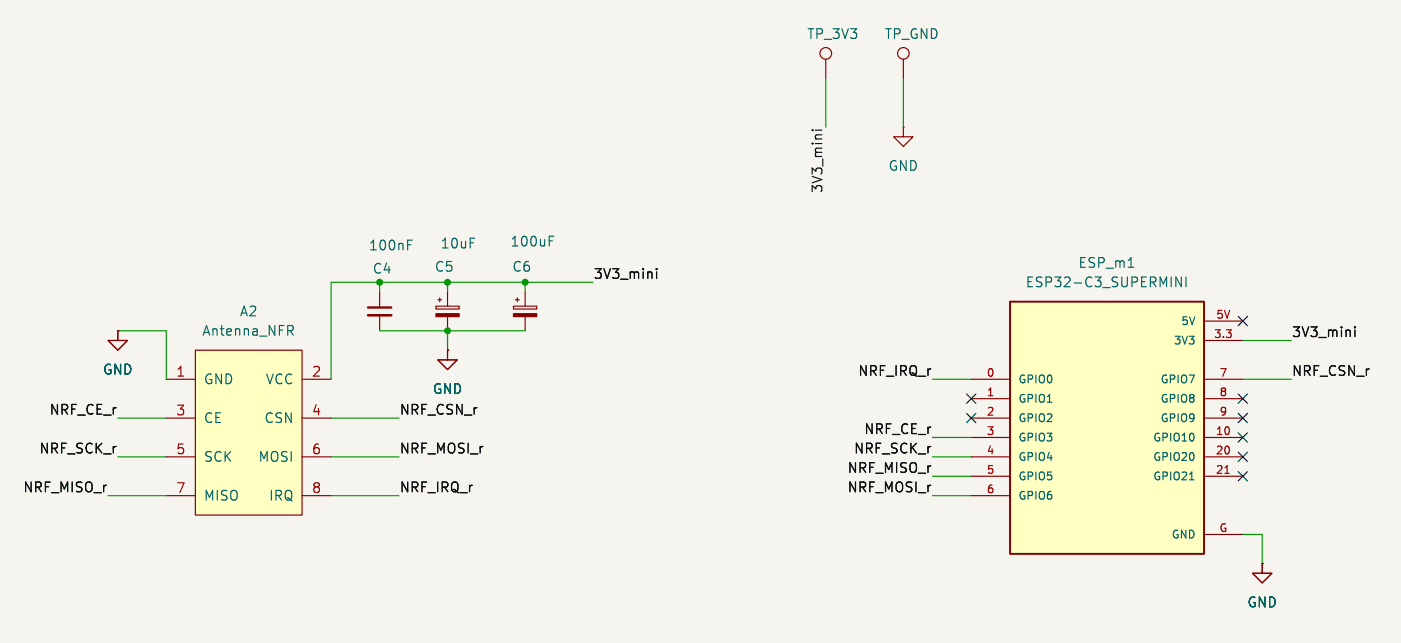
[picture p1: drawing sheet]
(kicad_sch
 (version 20260306)
 (generator "eeschema")
 (generator_version "10.0")
 (paper "A4")
 (lib_symbols
  (symbol "1_SymbolsTFG:ESP32-C3_SUPERMINI"
   (pin_names
    (offset 1.016)) (exclude_from_sim no) (in_bom yes) (on_board yes)
   (in_pos_files yes)
   (duplicate_pin_numbers_are_jumpers no)
   (property "Reference" "ESP_m" (at -12.7 16.002 0) (show_name no) (do_not_autoplace no) (effects (font (size 1.27 1.27)) (justify left bottom)))
   (property "Value" "ESP32-C3_SUPERMINI" (at -12.7 -20.32 0) (show_name no) (do_not_autoplace no) (effects (font (size 1.27 1.27)) (justify left bottom)))
   (property "Footprint" "1_FootprintsTFG:ESP32-C3_SUPERMINI" (at 2.032 -24.638 0) (show_name no) (do_not_autoplace no) (hide yes) (effects (font (size 1.27 1.27)) (justify bottom)))
   (property "Datasheet" "" (at 0 0 0) (show_name no) (do_not_autoplace no) (hide yes) (effects (font (size 1.27 1.27))))
   (property "Description" "Controller" (at 0 -21.844 0) (show_name no) (do_not_autoplace no) (hide yes) (effects (font (size 1.27 1.27))))
   (symbol "ESP32-C3_SUPERMINI_0_0"
    (pin bidirectional line (at -17.78 5.08 0) (length 5.08) (name "GPIO0" (effects (font (size 1.016 1.016)))) (number "0" (effects (font (size 1.016 1.016)))))
    (pin bidirectional line (at -17.78 2.54 0) (length 5.08) (name "GPIO1" (effects (font (size 1.016 1.016)))) (number "1" (effects (font (size 1.016 1.016)))))
    (pin bidirectional line (at -17.78 0 0) (length 5.08) (name "GPIO2" (effects (font (size 1.016 1.016)))) (number "2" (effects (font (size 1.016 1.016)))))
    (pin bidirectional line (at -17.78 -2.54 0) (length 5.08) (name "GPIO3" (effects (font (size 1.016 1.016)))) (number "3" (effects (font (size 1.016 1.016)))))
    (pin bidirectional line (at -17.78 -5.08 0) (length 5.08) (name "GPIO4" (effects (font (size 1.016 1.016)))) (number "4" (effects (font (size 1.016 1.016)))))
    (pin bidirectional line (at -17.78 -7.62 0) (length 5.08) (name "GPIO5" (effects (font (size 1.016 1.016)))) (number "5" (effects (font (size 1.016 1.016)))))
    (pin power_in line (at 17.78 12.7 180) (length 5.08) (name "5V" (effects (font (size 1.016 1.016)))) (number "5V" (effects (font (size 1.016 1.016)))))
    (pin bidirectional line (at -17.78 -10.16 0) (length 5.08) (name "GPIO6" (effects (font (size 1.016 1.016)))) (number "6" (effects (font (size 1.016 1.016)))))
    (pin bidirectional line (at 17.78 5.08 180) (length 5.08) (name "GPIO7" (effects (font (size 1.016 1.016)))) (number "7" (effects (font (size 1.016 1.016)))))
    (pin bidirectional line (at 17.78 2.54 180) (length 5.08) (name "GPIO8" (effects (font (size 1.016 1.016)))) (number "8" (effects (font (size 1.016 1.016)))))
    (pin bidirectional line (at 17.78 0 180) (length 5.08) (name "GPIO9" (effects (font (size 1.016 1.016)))) (number "9" (effects (font (size 1.016 1.016)))))
    (pin bidirectional line (at 17.78 -2.54 180) (length 5.08) (name "GPIO10" (effects (font (size 1.016 1.016)))) (number "10" (effects (font (size 1.016 1.016)))))
    (pin bidirectional line (at 17.78 -5.08 180) (length 5.08) (name "GPIO20" (effects (font (size 1.016 1.016)))) (number "20" (effects (font (size 1.016 1.016)))))
    (pin bidirectional line (at 17.78 -7.62 180) (length 5.08) (name "GPIO21" (effects (font (size 1.016 1.016)))) (number "21" (effects (font (size 1.016 1.016)))))
    (pin power_in line (at 17.78 -15.24 180) (length 5.08) (name "GND" (effects (font (size 1.016 1.016)))) (number "G" (effects (font (size 1.016 1.016))))))
   (symbol "ESP32-C3_SUPERMINI_1_0"
    (rectangle (start -12.7 15.24) (end 12.7 -17.78) (stroke (width 0.254) (type solid)) (fill (type background)))
    (pin power_out line (at 17.78 10.16 180) (length 5.08) (name "3V3" (effects (font (size 1.016 1.016)))) (number "3.3" (effects (font (size 1.016 1.016))))))
   (embedded_fonts no))
  (symbol "1_SymbolsTFG:NFR24L01_RX"
   (pin_names
    (offset 1.016)) (exclude_from_sim no) (in_bom yes) (on_board yes)
   (in_pos_files yes)
   (duplicate_pin_numbers_are_jumpers no)
   (property "Reference" "A" (at 5.588 14.986 0) (show_name no) (do_not_autoplace no) (effects (font (size 1.27 1.27))))
   (property "Value" "Antenna_NFR" (at 5.588 -9.652 0) (show_name no) (do_not_autoplace no) (effects (font (size 1.27 1.27))))
   (property "Footprint" "1_FootprintsTFG:NFR24L01_RX" (at 5.334 -11.684 0) (show_name no) (do_not_autoplace no) (hide yes) (effects (font (size 1.27 1.27))))
   (property "Datasheet" "" (at 0 0 0) (show_name no) (do_not_autoplace no) (hide yes) (effects (font (size 1.27 1.27))))
   (property "Description" "Antenna" (at 5.334 -13.97 0) (show_name no) (do_not_autoplace no) (hide yes) (effects (font (size 1.27 1.27))))
   (symbol "NFR24L01_RX_1_1"
    (rectangle (start -1.27 13.97) (end 12.7 -7.62) (stroke (width 0) (type solid)) (fill (type background)))
    (pin power_in line (at -5.08 10.16 0) (length 3.81) (name "GND" (effects (font (size 1.27 1.27)))) (number "1" (effects (font (size 1.27 1.27)))))
    (pin power_in line (at 16.51 10.16 180) (length 3.81) (name "VCC" (effects (font (size 1.27 1.27)))) (number "2" (effects (font (size 1.27 1.27)))))
    (pin input line (at -5.08 5.08 0) (length 3.81) (name "CE" (effects (font (size 1.27 1.27)))) (number "3" (effects (font (size 1.27 1.27)))))
    (pin input line (at 16.51 5.08 180) (length 3.81) (name "CSN" (effects (font (size 1.27 1.27)))) (number "4" (effects (font (size 1.27 1.27)))))
    (pin input line (at -5.08 0 0) (length 3.81) (name "SCK" (effects (font (size 1.27 1.27)))) (number "5" (effects (font (size 1.27 1.27)))))
    (pin input line (at 16.51 0 180) (length 3.81) (name "MOSI" (effects (font (size 1.27 1.27)))) (number "6" (effects (font (size 1.27 1.27)))))
    (pin output line (at -5.08 -5.08 0) (length 3.81) (name "MISO" (effects (font (size 1.27 1.27)))) (number "7" (effects (font (size 1.27 1.27)))))
    (pin input line (at 16.51 -5.08 180) (length 3.81) (name "IRQ" (effects (font (size 1.27 1.27)))) (number "8" (effects (font (size 1.27 1.27))))))
   (embedded_fonts no))
  (symbol "Connector:TestPoint"
   (pin_numbers (hide yes))
   (pin_names
    (offset 0.762) (hide yes)) (exclude_from_sim no) (in_bom yes) (on_board yes)
   (in_pos_files yes)
   (duplicate_pin_numbers_are_jumpers no)
   (property "Reference" "TP" (at 0 6.858 0) (show_name no) (do_not_autoplace no) (effects (font (size 1.27 1.27))))
   (property "Value" "TestPoint" (at 0 5.08 0) (show_name no) (do_not_autoplace no) (effects (font (size 1.27 1.27))))
   (property "Footprint" "" (at 5.08 0 0) (show_name no) (do_not_autoplace no) (hide yes) (effects (font (size 1.27 1.27))))
   (property "Datasheet" "" (at 5.08 0 0) (show_name no) (do_not_autoplace no) (hide yes) (effects (font (size 1.27 1.27))))
   (property "Description" "test point" (at 0 0 0) (show_name no) (do_not_autoplace no) (hide yes) (effects (font (size 1.27 1.27))))
   (symbol "TestPoint_0_1"
    (circle (center 0 3.302) (radius 0.762) (stroke (width 0) (type default)) (fill (type none))))
   (symbol "TestPoint_1_1"
    (pin passive line (at 0 0 90) (length 2.54) (name "1" (effects (font (size 1.27 1.27)))) (number "1" (effects (font (size 1.27 1.27))))))
   (embedded_fonts no))
  (symbol "Device:C_Polarized_Small"
   (pin_numbers (hide yes))
   (pin_names
    (offset 0.254) (hide yes)) (exclude_from_sim no) (in_bom yes) (on_board yes)
   (in_pos_files yes)
   (duplicate_pin_numbers_are_jumpers no)
   (property "Reference" "C" (at 0.254 1.778 0) (show_name no) (do_not_autoplace no) (effects (font (size 1.27 1.27)) (justify left)))
   (property "Value" "C_Polarized_Small" (at 0.254 -2.032 0) (show_name no) (do_not_autoplace no) (effects (font (size 1.27 1.27)) (justify left)))
   (property "Footprint" "" (at 0 0 0) (show_name no) (do_not_autoplace no) (hide yes) (effects (font (size 1.27 1.27))))
   (property "Datasheet" "" (at 0 0 0) (show_name no) (do_not_autoplace no) (hide yes) (effects (font (size 1.27 1.27))))
   (property "Description" "Polarized capacitor, small symbol" (at 0 0 0) (show_name no) (do_not_autoplace no) (hide yes) (effects (font (size 1.27 1.27))))
   (symbol "C_Polarized_Small_0_1"
    (rectangle (start -1.524 0.6858) (end 1.524 0.3048) (stroke (width 0) (type default)) (fill (type none)))
    (rectangle (start -1.524 -0.3048) (end 1.524 -0.6858) (stroke (width 0) (type default)) (fill (type outline)))
    (polyline (pts (xy -1.27 1.524) (xy -0.762 1.524)) (stroke (width 0) (type default)) (fill (type none)))
    (polyline (pts (xy -1.016 1.27) (xy -1.016 1.778)) (stroke (width 0) (type default)) (fill (type none))))
   (symbol "C_Polarized_Small_1_1"
    (pin passive line (at 0 2.54 270) (length 1.8542) (name "" (effects (font (size 1.27 1.27)))) (number "1" (effects (font (size 1.27 1.27)))))
    (pin passive line (at 0 -2.54 90) (length 1.8542) (name "" (effects (font (size 1.27 1.27)))) (number "2" (effects (font (size 1.27 1.27))))))
   (embedded_fonts no))
  (symbol "Device:C_Small"
   (pin_numbers (hide yes))
   (pin_names
    (offset 0.254) (hide yes)) (exclude_from_sim no) (in_bom yes) (on_board yes)
   (in_pos_files yes)
   (duplicate_pin_numbers_are_jumpers no)
   (property "Reference" "C" (at 0.254 1.778 0) (show_name no) (do_not_autoplace no) (effects (font (size 1.27 1.27)) (justify left)))
   (property "Value" "C_Small" (at 0.254 -2.032 0) (show_name no) (do_not_autoplace no) (effects (font (size 1.27 1.27)) (justify left)))
   (property "Footprint" "" (at 0 0 0) (show_name no) (do_not_autoplace no) (hide yes) (effects (font (size 1.27 1.27))))
   (property "Datasheet" "" (at 0 0 0) (show_name no) (do_not_autoplace no) (hide yes) (effects (font (size 1.27 1.27))))
   (property "Description" "Unpolarized capacitor, small symbol" (at 0 0 0) (show_name no) (do_not_autoplace no) (hide yes) (effects (font (size 1.27 1.27))))
   (symbol "C_Small_0_1"
    (polyline (pts (xy -1.524 0.508) (xy 1.524 0.508)) (stroke (width 0.3048) (type default)) (fill (type none)))
    (polyline (pts (xy -1.524 -0.508) (xy 1.524 -0.508)) (stroke (width 0.3302) (type default)) (fill (type none))))
   (symbol "C_Small_1_1"
    (pin passive line (at 0 2.54 270) (length 2.032) (name "" (effects (font (size 1.27 1.27)))) (number "1" (effects (font (size 1.27 1.27)))))
    (pin passive line (at 0 -2.54 90) (length 2.032) (name "" (effects (font (size 1.27 1.27)))) (number "2" (effects (font (size 1.27 1.27))))))
   (embedded_fonts no))
  (symbol "power:GND"
   (power global)
   (pin_numbers (hide yes))
   (pin_names
    (offset 0) (hide yes)) (exclude_from_sim no) (in_bom yes) (on_board yes)
   (in_pos_files yes)
   (duplicate_pin_numbers_are_jumpers no)
   (property "Reference" "#PWR" (at 0 -6.35 0) (show_name no) (do_not_autoplace no) (hide yes) (effects (font (size 1.27 1.27))))
   (property "Value" "GND" (at 0 -3.81 0) (show_name no) (do_not_autoplace no) (effects (font (size 1.27 1.27))))
   (property "Footprint" "" (at 0 0 0) (show_name no) (do_not_autoplace no) (hide yes) (effects (font (size 1.27 1.27))))
   (property "Datasheet" "" (at 0 0 0) (show_name no) (do_not_autoplace no) (hide yes) (effects (font (size 1.27 1.27))))
   (property "Description" "Power symbol creates a global label with name \"GND\" , ground" (at 0 0 0) (show_name no) (do_not_autoplace no) (hide yes) (effects (font (size 1.27 1.27))))
   (symbol "GND_0_1"
    (polyline (pts (xy 0 0) (xy 0 -1.27) (xy 1.27 -1.27) (xy 0 -2.54) (xy -1.27 -1.27) (xy 0 -1.27)) (stroke (width 0) (type default)) (fill (type none))))
   (symbol "GND_1_1"
    (pin power_in line (at 0 0 270) (length 0) (name "" (effects (font (size 1.27 1.27)))) (number "1" (effects (font (size 1.27 1.27))))))
   (embedded_fonts no)))
 (junction
  (at 111.76 76.2)
  (diameter 0)
  (color 0 0 0 0))
 (junction
  (at 130.81 76.2)
  (diameter 0)
  (color 0 0 0 0))
 (junction
  (at 120.65 76.2)
  (diameter 0)
  (color 0 0 0 0))
 (junction
  (at 120.65 82.55)
  (diameter 0)
  (color 0 0 0 0))
 (no_connect
  (at 224.79 96.52))
 (no_connect
  (at 224.79 93.98))
 (no_connect
  (at 224.79 81.28))
 (no_connect
  (at 224.79 101.6))
 (no_connect
  (at 224.79 91.44))
 (no_connect
  (at 189.23 91.44))
 (no_connect
  (at 224.79 99.06))
 (no_connect
  (at 189.23 93.98))
 (wire
  (pts (xy 184.15 99.06) (xy 189.23 99.06))
  (stroke (width 0) (type default)))
 (wire
  (pts (xy 224.79 83.82) (xy 231.14 83.82))
  (stroke (width 0) (type default)))
 (wire
  (pts (xy 77.47 93.98) (xy 83.82 93.98))
  (stroke (width 0) (type default)))
 (wire
  (pts (xy 227.33 109.22) (xy 227.33 113.03))
  (stroke (width 0) (type default)))
 (wire
  (pts (xy 111.76 76.2) (xy 120.65 76.2))
  (stroke (width 0) (type default)))
 (wire
  (pts (xy 105.41 104.14) (xy 114.3 104.14))
  (stroke (width 0) (type default)))
 (wire
  (pts (xy 111.76 82.55) (xy 120.65 82.55))
  (stroke (width 0) (type default)))
 (wire
  (pts (xy 120.65 76.2) (xy 130.81 76.2))
  (stroke (width 0) (type default)))
 (wire
  (pts (xy 184.15 88.9) (xy 189.23 88.9))
  (stroke (width 0) (type default)))
 (wire
  (pts (xy 170.18 49.53) (xy 170.18 55.88))
  (stroke (width 0) (type default)))
 (wire
  (pts (xy 83.82 82.55) (xy 83.82 88.9))
  (stroke (width 0) (type default)))
 (wire
  (pts (xy 130.81 76.2) (xy 139.7 76.2))
  (stroke (width 0) (type default)))
 (wire
  (pts (xy 224.79 109.22) (xy 227.33 109.22))
  (stroke (width 0) (type default)))
 (wire
  (pts (xy 180.34 49.53) (xy 180.34 55.88))
  (stroke (width 0) (type default)))
 (wire
  (pts (xy 120.65 77.47) (xy 120.65 76.2))
  (stroke (width 0) (type default)))
 (wire
  (pts (xy 184.15 96.52) (xy 189.23 96.52))
  (stroke (width 0) (type default)))
 (wire
  (pts (xy 105.41 93.98) (xy 114.3 93.98))
  (stroke (width 0) (type default)))
 (wire
  (pts (xy 120.65 82.55) (xy 130.81 82.55))
  (stroke (width 0) (type default)))
 (wire
  (pts (xy 184.15 101.6) (xy 189.23 101.6))
  (stroke (width 0) (type default)))
 (wire
  (pts (xy 76.2 104.14) (xy 83.82 104.14))
  (stroke (width 0) (type default)))
 (wire
  (pts (xy 105.41 76.2) (xy 105.41 88.9))
  (stroke (width 0) (type default)))
 (wire
  (pts (xy 111.76 77.47) (xy 111.76 76.2))
  (stroke (width 0) (type default)))
 (wire
  (pts (xy 184.15 104.14) (xy 189.23 104.14))
  (stroke (width 0) (type default)))
 (wire
  (pts (xy 224.79 88.9) (xy 231.14 88.9))
  (stroke (width 0) (type default)))
 (wire
  (pts (xy 105.41 99.06) (xy 114.3 99.06))
  (stroke (width 0) (type default)))
 (wire
  (pts (xy 130.81 77.47) (xy 130.81 76.2))
  (stroke (width 0) (type default)))
 (wire
  (pts (xy 105.41 76.2) (xy 111.76 76.2))
  (stroke (width 0) (type default)))
 (wire
  (pts (xy 120.65 82.55) (xy 120.65 85.09))
  (stroke (width 0) (type default)))
 (wire
  (pts (xy 77.47 82.55) (xy 83.82 82.55))
  (stroke (width 0) (type default)))
 (wire
  (pts (xy 77.47 99.06) (xy 83.82 99.06))
  (stroke (width 0) (type default)))
 (label "NRF_SCK_r"
  (at 184.15 99.06 180)
  (effects (font (size 1.27 1.27)) (justify right bottom)))
 (label "3V3_mini"
  (at 231.14 83.82 0)
  (effects (font (size 1.27 1.27)) (justify left bottom)))
 (label "NRF_CSN_r"
  (at 231.14 88.9 0)
  (effects (font (size 1.27 1.27)) (justify left bottom)))
 (label "NRF_MOSI_r"
  (at 184.15 104.14 180)
  (effects (font (size 1.27 1.27)) (justify right bottom)))
 (label "NRF_CE_r"
  (at 77.47 93.98 180)
  (effects (font (size 1.27 1.27)) (justify right bottom)))
 (label "NRF_MOSI_r"
  (at 114.3 99.06 0)
  (effects (font (size 1.27 1.27)) (justify left bottom)))
 (label "NRF_IRQ_r"
  (at 114.3 104.14 0)
  (effects (font (size 1.27 1.27)) (justify left bottom)))
 (label "NRF_MISO_r"
  (at 184.15 101.6 180)
  (effects (font (size 1.27 1.27)) (justify right bottom)))
 (label "NRF_SCK_r"
  (at 77.47 99.06 180)
  (effects (font (size 1.27 1.27)) (justify right bottom)))
 (label "NRF_CE_r"
  (at 184.15 96.52 180)
  (effects (font (size 1.27 1.27)) (justify right bottom)))
 (label "NRF_MOSI_r"
  (at 184.15 104.14 180)
  (effects (font (size 1.27 1.27)) (justify right bottom)))
 (label "NRF_SCK_r"
  (at 77.47 99.06 180)
  (effects (font (size 1.27 1.27)) (justify right bottom)))
 (label "NRF_MOSI_r"
  (at 114.3 99.06 0)
  (effects (font (size 1.27 1.27)) (justify left bottom)))
 (label "3V3_mini"
  (at 170.18 55.88 270)
  (effects (font (size 1.27 1.27)) (justify right bottom)))
 (label "3V3_mini"
  (at 139.7 76.2 0)
  (effects (font (size 1.27 1.27)) (justify left bottom)))
 (label "NRF_IRQ_r"
  (at 184.15 88.9 180)
  (effects (font (size 1.27 1.27)) (justify right bottom)))
 (label "3V3_mini"
  (at 139.7 76.2 0)
  (effects (font (size 1.27 1.27)) (justify left bottom)))
 (label "NRF_IRQ_r"
  (at 114.3 104.14 0)
  (effects (font (size 1.27 1.27)) (justify left bottom)))
 (label "NRF_MISO_r"
  (at 76.2 104.14 180)
  (effects (font (size 1.27 1.27)) (justify right bottom)))
 (label "NRF_IRQ_r"
  (at 184.15 88.9 180)
  (effects (font (size 1.27 1.27)) (justify right bottom)))
 (label "NRF_CSN_r"
  (at 231.14 88.9 0)
  (effects (font (size 1.27 1.27)) (justify left bottom)))
 (label "NRF_CSN_r"
  (at 114.3 93.98 0)
  (effects (font (size 1.27 1.27)) (justify left bottom)))
 (label "NRF_CE_r"
  (at 184.15 96.52 180)
  (effects (font (size 1.27 1.27)) (justify right bottom)))
 (label "NRF_MISO_r"
  (at 76.2 104.14 180)
  (effects (font (size 1.27 1.27)) (justify right bottom)))
 (label "NRF_CE_r"
  (at 77.47 93.98 180)
  (effects (font (size 1.27 1.27)) (justify right bottom)))
 (label "NRF_SCK_r"
  (at 184.15 99.06 180)
  (effects (font (size 1.27 1.27)) (justify right bottom)))
 (label "NRF_CSN_r"
  (at 114.3 93.98 0)
  (effects (font (size 1.27 1.27)) (justify left bottom)))
 (label "NRF_MISO_r"
  (at 184.15 101.6 180)
  (effects (font (size 1.27 1.27)) (justify right bottom)))
 (label "3V3_mini"
  (at 231.14 83.82 0)
  (effects (font (size 1.27 1.27)) (justify left bottom)))
 (symbol
  (lib_id "Device:C_Polarized_Small")
  (at 130.81 80.01 0)
  (unit 1)
  (body_style 1)
  (exclude_from_sim no)
  (in_bom yes)
  (on_board yes)
  (in_pos_files yes)
  (dnp no)
  (property "Reference" "C6" (at 129.032 74.168 0) (show_name no) (do_not_autoplace no) (effects (font (size 1.27 1.27)) (justify left)))
  (property "Value" "100uF" (at 128.778 70.866 0) (show_name no) (do_not_autoplace no) (effects (font (size 1.27 1.27)) (justify left)))
  (property "Footprint" "Capacitor_Tantalum_SMD:CP_EIA-7343-31_Kemet-D_HandSolder" (at 130.81 80.01 0) (hide yes) (show_name no) (do_not_autoplace no) (effects (font (size 1.27 1.27))))
  (property "Datasheet" "" (at 130.81 80.01 0) (hide yes) (show_name no) (do_not_autoplace no) (effects (font (size 1.27 1.27))))
  (property "Description" "Polarized capacitor, small symbol" (at 130.81 80.01 0) (hide yes) (show_name no) (do_not_autoplace no) (effects (font (size 1.27 1.27))))
  (pin "1")
  (pin "2"))
 (symbol
  (lib_id "power:GND")
  (at 227.33 113.03 0)
  (unit 1)
  (body_style 1)
  (exclude_from_sim no)
  (in_bom yes)
  (on_board yes)
  (in_pos_files yes)
  (dnp no)
  (fields_autoplaced yes)
  (property "Reference" "#PWR0102" (at 227.33 119.38 0) (hide yes) (show_name no) (do_not_autoplace no) (effects (font (size 1.27 1.27))))
  (property "Value" "GND" (at 227.33 118.11 0) (show_name no) (do_not_autoplace no) (effects (font (size 1.27 1.27))))
  (property "Footprint" "" (at 227.33 113.03 0) (hide yes) (show_name no) (do_not_autoplace no) (effects (font (size 1.27 1.27))))
  (property "Datasheet" "" (at 227.33 113.03 0) (hide yes) (show_name no) (do_not_autoplace no) (effects (font (size 1.27 1.27))))
  (property "Description" "Power symbol creates a global label with name \"GND\" , ground" (at 227.33 113.03 0) (hide yes) (show_name no) (do_not_autoplace no) (effects (font (size 1.27 1.27))))
  (pin "1"))
 (symbol
  (lib_id "power:GND")
  (at 227.33 113.03 0)
  (unit 1)
  (body_style 1)
  (exclude_from_sim no)
  (in_bom yes)
  (on_board yes)
  (in_pos_files yes)
  (dnp no)
  (fields_autoplaced yes)
  (property "Reference" "#PWR033" (at 227.33 119.38 0) (hide yes) (show_name no) (do_not_autoplace no) (effects (font (size 1.27 1.27))))
  (property "Value" "GND" (at 227.33 118.11 0) (show_name no) (do_not_autoplace no) (effects (font (size 1.27 1.27))))
  (property "Footprint" "" (at 227.33 113.03 0) (hide yes) (show_name no) (do_not_autoplace no) (effects (font (size 1.27 1.27))))
  (property "Datasheet" "" (at 227.33 113.03 0) (hide yes) (show_name no) (do_not_autoplace no) (effects (font (size 1.27 1.27))))
  (property "Description" "Power symbol creates a global label with name \"GND\" , ground" (at 227.33 113.03 0) (hide yes) (show_name no) (do_not_autoplace no) (effects (font (size 1.27 1.27))))
  (pin "1"))
 (symbol
  (lib_id "Connector:TestPoint")
  (at 180.34 49.53 0)
  (unit 1)
  (body_style 1)
  (exclude_from_sim no)
  (in_bom yes)
  (on_board yes)
  (in_pos_files yes)
  (dnp no)
  (property "Reference" "TP7" (at 178.816 42.926 0) (hide yes) (show_name no) (do_not_autoplace no) (effects (font (size 1.27 1.27)) (justify left)))
  (property "Value" "TP_GND" (at 177.8 43.688 0) (show_name no) (do_not_autoplace no) (effects (font (size 1.27 1.27)) (justify left)))
  (property "Footprint" "1_FootprintsTFG:TestPoint_Pad_2.0x2.0mm" (at 185.42 49.53 0) (hide yes) (show_name no) (do_not_autoplace no) (effects (font (size 1.27 1.27))))
  (property "Datasheet" "" (at 185.42 49.53 0) (hide yes) (show_name no) (do_not_autoplace no) (effects (font (size 1.27 1.27))))
  (property "Description" "test point" (at 180.34 49.53 0) (hide yes) (show_name no) (do_not_autoplace no) (effects (font (size 1.27 1.27))))
  (pin "1"))
 (symbol
  (lib_id "power:GND")
  (at 77.47 82.55 0)
  (unit 1)
  (body_style 1)
  (exclude_from_sim no)
  (in_bom yes)
  (on_board yes)
  (in_pos_files yes)
  (dnp no)
  (fields_autoplaced yes)
  (property "Reference" "#PWR0101" (at 77.47 88.9 0) (hide yes) (show_name no) (do_not_autoplace no) (effects (font (size 1.27 1.27))))
  (property "Value" "GND" (at 77.47 87.63 0) (show_name no) (do_not_autoplace no) (effects (font (size 1.27 1.27))))
  (property "Footprint" "" (at 77.47 82.55 0) (hide yes) (show_name no) (do_not_autoplace no) (effects (font (size 1.27 1.27))))
  (property "Datasheet" "" (at 77.47 82.55 0) (hide yes) (show_name no) (do_not_autoplace no) (effects (font (size 1.27 1.27))))
  (property "Description" "Power symbol creates a global label with name \"GND\" , ground" (at 77.47 82.55 0) (hide yes) (show_name no) (do_not_autoplace no) (effects (font (size 1.27 1.27))))
  (pin "1"))
 (symbol
  (lib_id "power:GND")
  (at 120.65 85.09 0)
  (unit 1)
  (body_style 1)
  (exclude_from_sim no)
  (in_bom yes)
  (on_board yes)
  (in_pos_files yes)
  (dnp no)
  (fields_autoplaced yes)
  (property "Reference" "#PWR0103" (at 120.65 91.44 0) (hide yes) (show_name no) (do_not_autoplace no) (effects (font (size 1.27 1.27))))
  (property "Value" "GND" (at 120.65 90.17 0) (show_name no) (do_not_autoplace no) (effects (font (size 1.27 1.27))))
  (property "Footprint" "" (at 120.65 85.09 0) (hide yes) (show_name no) (do_not_autoplace no) (effects (font (size 1.27 1.27))))
  (property "Datasheet" "" (at 120.65 85.09 0) (hide yes) (show_name no) (do_not_autoplace no) (effects (font (size 1.27 1.27))))
  (property "Description" "Power symbol creates a global label with name \"GND\" , ground" (at 120.65 85.09 0) (hide yes) (show_name no) (do_not_autoplace no) (effects (font (size 1.27 1.27))))
  (pin "1"))
 (symbol
  (lib_id "power:GND")
  (at 77.47 82.55 0)
  (unit 1)
  (body_style 1)
  (exclude_from_sim no)
  (in_bom yes)
  (on_board yes)
  (in_pos_files yes)
  (dnp no)
  (fields_autoplaced yes)
  (property "Reference" "#PWR017" (at 77.47 88.9 0) (hide yes) (show_name no) (do_not_autoplace no) (effects (font (size 1.27 1.27))))
  (property "Value" "GND" (at 77.47 87.63 0) (show_name no) (do_not_autoplace no) (effects (font (size 1.27 1.27))))
  (property "Footprint" "" (at 77.47 82.55 0) (hide yes) (show_name no) (do_not_autoplace no) (effects (font (size 1.27 1.27))))
  (property "Datasheet" "" (at 77.47 82.55 0) (hide yes) (show_name no) (do_not_autoplace no) (effects (font (size 1.27 1.27))))
  (property "Description" "Power symbol creates a global label with name \"GND\" , ground" (at 77.47 82.55 0) (hide yes) (show_name no) (do_not_autoplace no) (effects (font (size 1.27 1.27))))
  (pin "1"))
 (symbol
  (lib_id "1_SymbolsTFG:ESP32-C3_SUPERMINI")
  (at 207.01 93.98 0)
  (unit 1)
  (body_style 1)
  (exclude_from_sim no)
  (in_bom yes)
  (on_board yes)
  (in_pos_files yes)
  (dnp no)
  (fields_autoplaced yes)
  (property "Reference" "ESP_m1" (at 207.01 73.66 0) (show_name no) (do_not_autoplace no) (effects (font (size 1.27 1.27))))
  (property "Value" "ESP32-C3_SUPERMINI" (at 207.01 76.2 0) (show_name no) (do_not_autoplace no) (effects (font (size 1.27 1.27))))
  (property "Footprint" "1_FootprintsTFG:ESP32-C3_SUPERMINI" (at 209.042 118.618 0) (hide yes) (show_name no) (do_not_autoplace no) (effects (font (size 1.27 1.27)) (justify bottom)))
  (property "Datasheet" "" (at 207.01 93.98 0) (hide yes) (show_name no) (do_not_autoplace no) (effects (font (size 1.27 1.27))))
  (property "Description" "Controller" (at 207.01 115.824 0) (hide yes) (show_name no) (do_not_autoplace no) (effects (font (size 1.27 1.27))))
  (pin "3")
  (pin "6")
  (pin "20")
  (pin "2")
  (pin "8")
  (pin "0")
  (pin "1")
  (pin "4")
  (pin "5")
  (pin "5V")
  (pin "7")
  (pin "9")
  (pin "10")
  (pin "21")
  (pin "G")
  (pin "3.3"))
 (symbol
  (lib_id "power:GND")
  (at 180.34 55.88 0)
  (unit 1)
  (body_style 1)
  (exclude_from_sim no)
  (in_bom yes)
  (on_board yes)
  (in_pos_files yes)
  (dnp no)
  (fields_autoplaced yes)
  (property "Reference" "#PWR037" (at 180.34 62.23 0) (hide yes) (show_name no) (do_not_autoplace no) (effects (font (size 1.27 1.27))))
  (property "Value" "GND" (at 180.34 60.96 0) (show_name no) (do_not_autoplace no) (effects (font (size 1.27 1.27))))
  (property "Footprint" "" (at 180.34 55.88 0) (hide yes) (show_name no) (do_not_autoplace no) (effects (font (size 1.27 1.27))))
  (property "Datasheet" "" (at 180.34 55.88 0) (hide yes) (show_name no) (do_not_autoplace no) (effects (font (size 1.27 1.27))))
  (property "Description" "Power symbol creates a global label with name \"GND\" , ground" (at 180.34 55.88 0) (hide yes) (show_name no) (do_not_autoplace no) (effects (font (size 1.27 1.27))))
  (pin "1"))
 (symbol
  (lib_id "power:GND")
  (at 120.65 85.09 0)
  (unit 1)
  (body_style 1)
  (exclude_from_sim no)
  (in_bom yes)
  (on_board yes)
  (in_pos_files yes)
  (dnp no)
  (fields_autoplaced yes)
  (property "Reference" "#PWR028" (at 120.65 91.44 0) (hide yes) (show_name no) (do_not_autoplace no) (effects (font (size 1.27 1.27))))
  (property "Value" "GND" (at 120.65 90.17 0) (show_name no) (do_not_autoplace no) (effects (font (size 1.27 1.27))))
  (property "Footprint" "" (at 120.65 85.09 0) (hide yes) (show_name no) (do_not_autoplace no) (effects (font (size 1.27 1.27))))
  (property "Datasheet" "" (at 120.65 85.09 0) (hide yes) (show_name no) (do_not_autoplace no) (effects (font (size 1.27 1.27))))
  (property "Description" "Power symbol creates a global label with name \"GND\" , ground" (at 120.65 85.09 0) (hide yes) (show_name no) (do_not_autoplace no) (effects (font (size 1.27 1.27))))
  (pin "1"))
 (symbol
  (lib_id "Device:C_Small")
  (at 111.76 80.01 0)
  (unit 1)
  (body_style 1)
  (exclude_from_sim no)
  (in_bom yes)
  (on_board yes)
  (in_pos_files yes)
  (dnp no)
  (property "Reference" "C4" (at 110.744 74.422 0) (show_name no) (do_not_autoplace no) (effects (font (size 1.27 1.27)) (justify left)))
  (property "Value" "100nF" (at 110.236 71.374 0) (show_name no) (do_not_autoplace no) (effects (font (size 1.27 1.27)) (justify left)))
  (property "Footprint" "Capacitor_SMD:C_1206_3216Metric_Pad1.33x1.80mm_HandSolder" (at 111.76 80.01 0) (hide yes) (show_name no) (do_not_autoplace no) (effects (font (size 1.27 1.27))))
  (property "Datasheet" "" (at 111.76 80.01 0) (hide yes) (show_name no) (do_not_autoplace no) (effects (font (size 1.27 1.27))))
  (property "Description" "Unpolarized capacitor, small symbol" (at 111.76 80.01 0) (hide yes) (show_name no) (do_not_autoplace no) (effects (font (size 1.27 1.27))))
  (pin "1")
  (pin "2"))
 (symbol
  (lib_id "Device:C_Polarized_Small")
  (at 120.65 80.01 0)
  (unit 1)
  (body_style 1)
  (exclude_from_sim no)
  (in_bom yes)
  (on_board yes)
  (in_pos_files yes)
  (dnp no)
  (property "Reference" "C5" (at 118.872 74.168 0) (show_name no) (do_not_autoplace no) (effects (font (size 1.27 1.27)) (justify left)))
  (property "Value" "10uF" (at 119.634 71.12 0) (show_name no) (do_not_autoplace no) (effects (font (size 1.27 1.27)) (justify left)))
  (property "Footprint" "Capacitor_Tantalum_SMD:CP_EIA-7343-31_Kemet-D_HandSolder" (at 120.65 80.01 0) (hide yes) (show_name no) (do_not_autoplace no) (effects (font (size 1.27 1.27))))
  (property "Datasheet" "" (at 120.65 80.01 0) (hide yes) (show_name no) (do_not_autoplace no) (effects (font (size 1.27 1.27))))
  (property "Description" "Polarized capacitor, small symbol" (at 120.65 80.01 0) (hide yes) (show_name no) (do_not_autoplace no) (effects (font (size 1.27 1.27))))
  (pin "1")
  (pin "2"))
 (symbol
  (lib_id "Connector:TestPoint")
  (at 170.18 49.53 0)
  (unit 1)
  (body_style 1)
  (exclude_from_sim no)
  (in_bom yes)
  (on_board yes)
  (in_pos_files yes)
  (dnp no)
  (property "Reference" "TP6" (at 168.656 42.926 0) (hide yes) (show_name no) (do_not_autoplace no) (effects (font (size 1.27 1.27)) (justify left)))
  (property "Value" "TP_3V3" (at 167.64 43.688 0) (show_name no) (do_not_autoplace no) (effects (font (size 1.27 1.27)) (justify left)))
  (property "Footprint" "1_FootprintsTFG:TestPoint_Pad_2.0x2.0mm" (at 175.26 49.53 0) (hide yes) (show_name no) (do_not_autoplace no) (effects (font (size 1.27 1.27))))
  (property "Datasheet" "" (at 175.26 49.53 0) (hide yes) (show_name no) (do_not_autoplace no) (effects (font (size 1.27 1.27))))
  (property "Description" "test point" (at 170.18 49.53 0) (hide yes) (show_name no) (do_not_autoplace no) (effects (font (size 1.27 1.27))))
  (pin "1"))
 (symbol
  (lib_id "1_SymbolsTFG:NFR24L01_RX")
  (at 88.9 99.06 0)
  (unit 1)
  (body_style 1)
  (exclude_from_sim no)
  (in_bom yes)
  (on_board yes)
  (in_pos_files yes)
  (dnp no)
  (fields_autoplaced yes)
  (property "Reference" "A2" (at 94.615 80.01 0) (show_name no) (do_not_autoplace no) (effects (font (size 1.27 1.27))))
  (property "Value" "Antenna_NFR" (at 94.615 82.55 0) (show_name no) (do_not_autoplace no) (effects (font (size 1.27 1.27))))
  (property "Footprint" "1_FootprintsTFG:NFR24L01_RX" (at 94.234 110.744 0) (hide yes) (show_name no) (do_not_autoplace no) (effects (font (size 1.27 1.27))))
  (property "Datasheet" "" (at 88.9 99.06 0) (hide yes) (show_name no) (do_not_autoplace no) (effects (font (size 1.27 1.27))))
  (property "Description" "Antenna" (at 94.234 113.03 0) (hide yes) (show_name no) (do_not_autoplace no) (effects (font (size 1.27 1.27))))
  (pin "1")
  (pin "8")
  (pin "7")
  (pin "3")
  (pin "2")
  (pin "4")
  (pin "6")
  (pin "5")))
